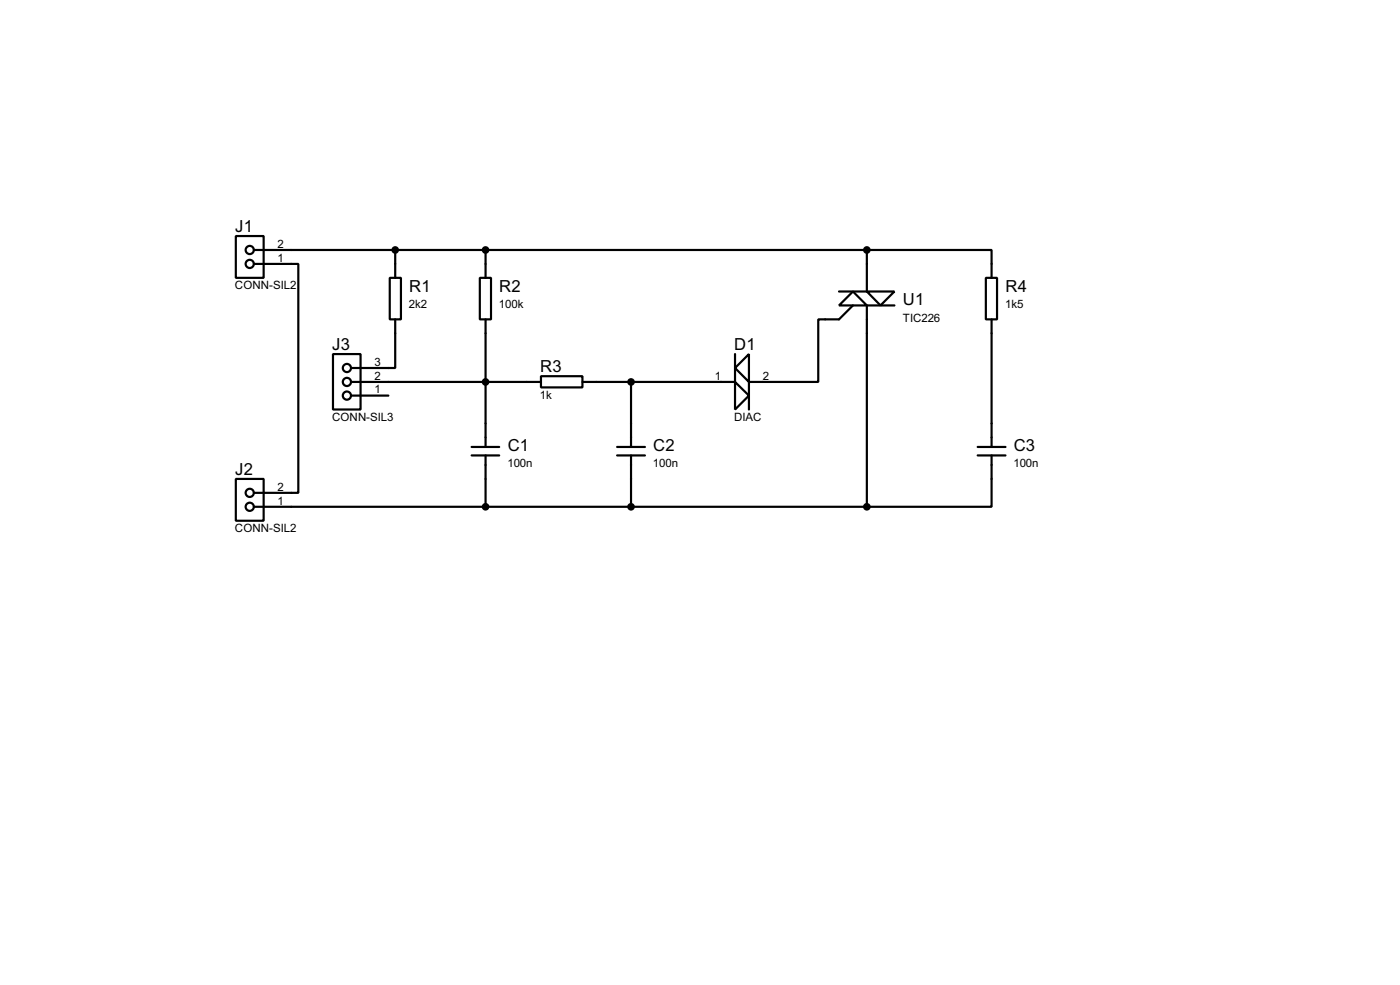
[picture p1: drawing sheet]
<svg xmlns="http://www.w3.org/2000/svg" width="256mm" height="180mm" viewBox="0 0 256 180" stroke-linecap="round" stroke-linejoin="round" font-family="sans-serif">
<g fill="none" stroke="#000" stroke-width=".4">
<path d="M43.2 43.2h5.1v7.7h-5.1zM46.5 48.3h8.2v41.9h-8.2M46.5 45.8h112.3M71.4 50.9h2.1v7.6h-2.1zM72.4 58.5v8.9h-8.1M72.4 45.8v5.1M87.9 50.9h2.1v7.6h-2.1zM89 45.8v5.1M89 58.5v23.3M156.3 53.4l2.5 2.5h-5.1zM156.3 55.9l-2.6 2.6h-3.8v11.4h-12.7v5.1M158.8 53.4h5.1l-2.6 2.5z"/>
<path d="M158.8 45.8h22.9v5.1M158.8 45.8v7.6h-5.1M163.9 55.9h-5.1v36.9M180.6 50.9h2.1v7.6h-2.1zM181.7 58.5v23.3M61 64.8h5.1v10.2h-5.1zM64.3 69.9h34.8M64.3 72.4h6.9M99.1 68.9h7.6v2h-7.6zM115.6 69.9v11.9M134.7 69.9l2.5 2.5-2.5 2.6zM134.7 64.8v5.1h-28"/>
<path d="M137.2 64.8v5.1l-2.5-2.5zM43.2 87.7h5.1v7.6h-5.1zM46.5 92.8h112.3M86.4 81.8h5.1M86.4 83.4h5.1M89 83.4v9.4M113.1 81.8h5.1M113.1 83.4h5.1M115.6 83.4v9.4M179.1 81.8h5.1M179.1 83.4h5.1M181.7 83.4v9.4h-22.9"/>
<circle cx="45.7" cy="45.8" r=".75"/>
<circle cx="45.7" cy="48.3" r=".75"/>
<circle cx="63.5" cy="67.4" r=".75"/>
<circle cx="63.5" cy="69.9" r=".75"/>
<circle cx="63.5" cy="72.4" r=".75"/>
<circle cx="45.7" cy="90.2" r=".75"/>
<circle cx="45.7" cy="92.8" r=".75"/>
</g>
<g fill="#000" stroke="#000" stroke-width=".4">
<circle cx="72.4" cy="45.8" r=".5"/>
<circle cx="88.9" cy="45.8" r=".5"/>
<circle cx="158.8" cy="45.8" r=".5"/>
<circle cx="88.9" cy="69.9" r=".5"/>
<circle cx="115.6" cy="69.9" r=".5"/>
<circle cx="88.9" cy="92.8" r=".5"/>
<circle cx="115.6" cy="92.8" r=".5"/>
<circle cx="158.8" cy="92.8" r=".5"/>
</g>
<g font-size="3.4">
<text x="43.1" y="42.4">J1</text>
<text x="75" y="53.4">R1</text>
<text x="91.5" y="53.4">R2</text>
<text x="184.2" y="53.4">R4</text>
<text x="165.4" y="55.9">U1</text>
<text x="60.9" y="64">J3</text>
<text x="134.5" y="64">D1</text>
<text x="99" y="68.1">R3</text>
<text x="93" y="82.6">C1</text>
<text x="119.7" y="82.6">C2</text>
<text x="185.7" y="82.6">C3</text>
<text x="43.1" y="86.9">J2</text>
</g>
<g font-size="2.4">
<text x="50.9" y="47.9">1</text>
<text x="50.9" y="45.4">2</text>
<text x="43" y="52.9">CONN-SIL2</text>
<text x="74.9" y="56.4">2k2</text>
<text x="91.4" y="56.4">100k</text>
<text x="165.4" y="58.9">TIC226</text>
<text x="184.1" y="56.4">1k5</text>
<text x="68.6" y="72">1</text>
<text x="68.6" y="69.5">2</text>
<text x="68.6" y="67">3</text>
<text x="131" y="69.5">1</text>
<text x="139.8" y="69.5">2</text>
<text x="60.8" y="77.1">CONN-SIL3</text>
<text x="98.9" y="73">1k</text>
<text x="134.5" y="77.1">DIAC</text>
<text x="50.9" y="89.8">2</text>
<text x="93" y="85.6">100n</text>
<text x="119.6" y="85.6">100n</text>
<text x="185.7" y="85.6">100n</text>
<text x="50.9" y="92.4">1</text>
<text x="43" y="97.4">CONN-SIL2</text>
</g>
</svg>
